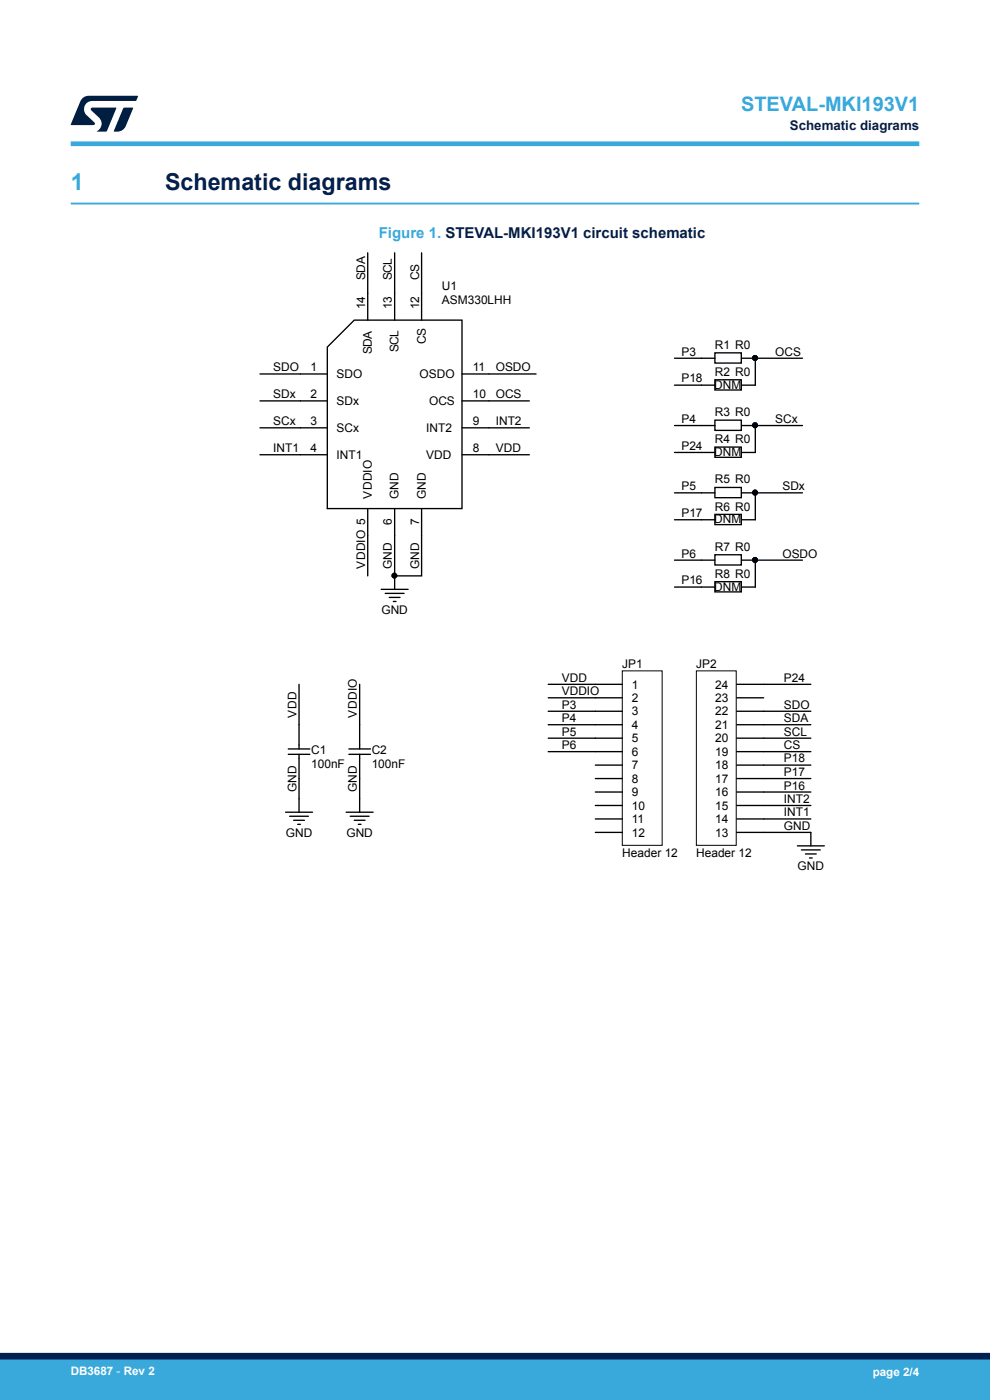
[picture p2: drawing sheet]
<svg xmlns="http://www.w3.org/2000/svg" width="210mm" height="297mm" viewBox="0 0 210 297" stroke-linecap="round" stroke-linejoin="round" font-family="sans-serif">
<path d="M15 43.2h180" fill="none" stroke="#39a9dc" stroke-width=".4"/>
<path d="M80.9 125h5.7M81.7 125.9h4M82.6 126.7h2.3M83.4 127.6h.6M83.7 122.2v2.8M169.1 179.4h5.8M172 176.6v2.8M170 180.3h4M170.9 181.2h2.2M171.7 182h.6" fill="none" stroke="#000" stroke-width=".29"/>
<circle cx="83.7" cy="122.1" r=".51" fill="#000080"/>
<circle cx="83.7" cy="122.1" r=".51" fill="none" stroke="#000080" stroke-width=".21"/>
<g fill="none" stroke="#000" stroke-width=".29">
<path d="M63.7 79.3h5.7M69.4 73.6l5.7-5.7h22.9v40h-28.6zM78 62.2v5.7M83.7 62.2v5.7M89.4 62.2v5.7M98 79.3h5.7M148.8 76h2.8M157.4 76h2.8M63.7 85h5.7M63.7 90.8h5.7M63.7 96.5h5.7M98 85h5.7"/>
<path d="M98 90.8h5.7M98 96.5h5.7M78 107.9v5.7M83.7 107.9v5.7M89.4 107.9v5.7M61.1 158.9h4.6M63.4 153.7v5.2M74 158.9h4.6M76.3 153.7v5.2M60.6 172.3h5.7M61.1 160h4.6M61.4 173.2h4"/>
<path d="M62.3 174h2.3M63.1 174.9h.6M63.4 160v5.2M63.4 169.5v2.8M73.4 172.3h5.7M74 160h4.6M74.3 173.2h4M75.1 174h2.3M76 174.9h.6M76.3 160v5.2M76.3 169.5v2.8"/>
</g>
<circle cx="160.2" cy="75.9" r=".51" fill="#000080"/>
<circle cx="160.2" cy="75.9" r=".51" fill="none" stroke="#000080" stroke-width=".21"/>
<path d="M151.6 74.9h5.6v2.1h-5.6z" fill="none" stroke="#000" stroke-width=".29"/>
<circle cx="160.2" cy="75.9" r=".51" fill="#000080"/>
<circle cx="160.2" cy="75.9" r=".51" fill="none" stroke="#000080" stroke-width=".21"/>
<path d="M148.8 81.7h2.8M148.8 90.3h2.8M151.6 80.6h5.6v2.1h-5.6zM157.4 81.7h2.8M157.4 90.3h2.8" fill="none" stroke="#000" stroke-width=".29"/>
<circle cx="160.2" cy="90.2" r=".51" fill="#000080"/>
<circle cx="160.2" cy="90.2" r=".51" fill="none" stroke="#000080" stroke-width=".21"/>
<path d="M151.6 89.1h5.6v2.2h-5.6z" fill="none" stroke="#000" stroke-width=".29"/>
<circle cx="160.2" cy="90.2" r=".51" fill="#000080"/>
<circle cx="160.2" cy="90.2" r=".51" fill="none" stroke="#000080" stroke-width=".21"/>
<path d="M148.8 96h2.8M151.6 94.8h5.6v2.2h-5.6zM157.4 96h2.8M148.8 104.6h2.8M157.4 104.6h2.8" fill="none" stroke="#000" stroke-width=".29"/>
<circle cx="160.2" cy="104.5" r=".51" fill="#000080"/>
<circle cx="160.2" cy="104.5" r=".51" fill="none" stroke="#000080" stroke-width=".21"/>
<path d="M151.6 103.4h5.6v2.2h-5.6z" fill="none" stroke="#000" stroke-width=".29"/>
<circle cx="160.2" cy="104.5" r=".51" fill="#000080"/>
<circle cx="160.2" cy="104.5" r=".51" fill="none" stroke="#000080" stroke-width=".21"/>
<path d="M148.8 110.3h2.8M148.8 118.8h2.8M151.6 109.1h5.6v2.2h-5.6zM157.4 110.3h2.8M157.4 118.8h2.8" fill="none" stroke="#000" stroke-width=".29"/>
<circle cx="160.2" cy="118.8" r=".51" fill="#000080"/>
<circle cx="160.2" cy="118.8" r=".51" fill="none" stroke="#000080" stroke-width=".21"/>
<path d="M151.6 117.7h5.6v2.2h-5.6z" fill="none" stroke="#000" stroke-width=".29"/>
<circle cx="160.2" cy="118.8" r=".51" fill="#000080"/>
<circle cx="160.2" cy="118.8" r=".51" fill="none" stroke="#000080" stroke-width=".21"/>
<g fill="none" stroke="#000" stroke-width=".29">
<path d="M78 53.6v8.6M83.7 53.6v8.6M89.4 53.6v8.6M55.1 79.3h8.6M103.7 79.3h10M160.2 76v5.7M55.1 96.5h8.6M55.1 90.8h8.6M55.1 85h8.6M103.7 96.5h8.6M103.7 90.8h8.6M103.7 85h8.6"/>
<path d="M78 113.6v8.6M83.7 113.6v8.6h5.7v-8.6M148.8 124.5h2.8M151.6 123.4h5.6v2.2h-5.6zM157.4 124.5h2.8M63.4 145.2v8.5M76.3 145.2v8.5M116.3 145.2h15.7M116.3 148h15.7M116.3 153.7h15.7M116.3 156.6h15.7M116.3 159.5h15.7"/>
<path d="M126.3 150.9h5.7M156.3 145.2h5.7M156.3 148h5.7M156.3 150.9h15.7M156.3 153.7h15.7M156.3 156.6h15.7M156.3 159.5h15.7M63.4 165.2v4.3M76.3 165.2v4.3M126.3 162.3h5.7M126.3 165.2h5.7M126.3 168h5.7"/>
<path d="M126.3 170.9h5.7M126.3 173.7h5.7M126.3 176.6h5.7M156.3 162.3h5.7M156.3 165.2h15.7M156.3 168h15.7M156.3 170.9h15.7M156.3 173.7h15.7M156.3 176.6h15.7"/>
</g>
<g fill="none" stroke="#000" stroke-width=".21">
<path d="M132 142.3h8.5v37h-8.5zM147.7 142.3h8.5v37h-8.5z"/>
<circle cx="83.7" cy="122.1" r=".51"/>
</g>
<circle cx="83.7" cy="122.1" r=".51" fill="#000"/>
<circle cx="160.2" cy="75.9" r=".51" fill="#000080"/>
<circle cx="160.2" cy="75.9" r=".51" fill="none" stroke="#000080" stroke-width=".21"/>
<path d="M160.2 76h10M160.2 90.3v5.7" fill="none" stroke="#000" stroke-width=".29"/>
<circle cx="160.2" cy="75.9" r=".51" fill="#000"/>
<circle cx="160.2" cy="75.9" r=".51" fill="none" stroke="#000" stroke-width=".21"/>
<circle cx="160.2" cy="90.2" r=".51" fill="#000080"/>
<circle cx="160.2" cy="90.2" r=".51" fill="none" stroke="#000080" stroke-width=".21"/>
<path d="M143.1 76h5.7M143.1 90.3h5.7M143.1 81.7h5.7M143.1 96h5.7M160.2 90.3h10M160.2 104.6h10M116.3 150.9h10M162 145.2h10M162 162.3h10" fill="none" stroke="#000" stroke-width=".29"/>
<circle cx="160.2" cy="90.2" r=".51" fill="#000"/>
<circle cx="160.2" cy="90.2" r=".51" fill="none" stroke="#000" stroke-width=".21"/>
<circle cx="160.2" cy="104.5" r=".51" fill="#000080"/>
<circle cx="160.2" cy="104.5" r=".51" fill="none" stroke="#000080" stroke-width=".21"/>
<path d="M143.1 118.8h5.7M143.1 104.6h5.7M143.1 110.3h5.7M160.2 104.6v5.7M160.2 118.8h10M143.1 124.5h5.7" fill="none" stroke="#000" stroke-width=".29"/>
<circle cx="160.2" cy="104.5" r=".51" fill="#000"/>
<circle cx="160.2" cy="104.5" r=".51" fill="none" stroke="#000" stroke-width=".21"/>
<circle cx="160.2" cy="118.8" r=".51" fill="#000080"/>
<circle cx="160.2" cy="118.8" r=".51" fill="none" stroke="#000080" stroke-width=".21"/>
<path d="M160.2 118.8v5.7" fill="none" stroke="#000" stroke-width=".29"/>
<circle cx="160.2" cy="118.8" r=".51" fill="#000"/>
<circle cx="160.2" cy="118.8" r=".51" fill="none" stroke="#000" stroke-width=".21"/>
<path d="M15 30.5h180" fill="none" stroke="#39a9dc" stroke-width="1"/>
<g fill="#001e41">
<path d="M17.6 20.8l1.2-.5 10.5 .1-.5 1h-9.2a1.74 1.74 0 0 0-1.6 1 1.74 1.74 0 0 0 .3 2l1.7 1.6 .1 .2-.1 .3h-5l2.1-5z"/>
<path d="M26.2 22.9h2.1l-1.6 3.9a1.92 1.92 0 0 1-1.8 1.1h-.7l-.1-.1z"/>
<path d="M19.4 22.9l5.2-.1 .1 .1-2.1 5h-2.1a1.85 1.85 0 0 0 .5-2.9l-1.6-1.6-.2-.2z"/>
</g>
<g fill="#39a9dc">
<path d="M0 288.4h210v8.6h-210z" fill-rule="evenodd"/>
<path d="M-.1 288.4h210.2v4.4h-210.2z" fill-rule="evenodd"/>
</g>
<path d="M0 287.7h210" fill="none" stroke="#002052" stroke-width="1.4"/>
<text font-size="4.9" fill="#39a9dc" x="15" y="40.4">1</text>
<text font-size="4.9" fill="#002052" x="35" y="40.4">Schematic diagrams</text>
<text font-size="4.2" fill="#39a9dc" x="157.2" y="23.5">STEVAL-MKI193V1</text>
<text font-size="3.2" fill="#39a9dc" x="80.4" y="50.5">Figure 1. STEVAL-MKI193V1 circuit schematic</text>
<text font-size="2.8" fill="#002052" x="167.5" y="27.5">Schematic diagrams</text>
<g font-size="2.5">
<text x="77.5" y="59.4" transform="rotate(-90 77.5 59.4)">SDA</text>
<text x="83.1" y="59.4" transform="rotate(-90 83.1 59.4)">SCL</text>
<text x="88.9" y="59.4" transform="rotate(-90 88.9 59.4)">CS</text>
<text x="77.5" y="65.6" transform="rotate(-90 77.5 65.6)">14</text>
<text x="83.1" y="65.6" transform="rotate(-90 83.1 65.6)">13</text>
<text x="88.9" y="65.6" transform="rotate(-90 88.9 65.6)">12</text>
<text x="93.7" y="64.5">ASM330LHH</text>
<text x="93.7" y="61.6">U1</text>
<text x="78.9" y="75" transform="rotate(-90 78.9 75)">SDA</text>
<text x="84.5" y="74.6" transform="rotate(-90 84.5 74.6)">SCL</text>
<text x="90.3" y="73" transform="rotate(-90 90.3 73)">CS</text>
<text x="144.5" y="75.5">P3</text>
<text x="151.6" y="74">R1 R0</text>
<text x="164.5" y="75.5">OCS</text>
<text x="58" y="78.8">SDO</text>
<text x="65.8" y="78.8">1</text>
<text x="71.4" y="80.2">SDO</text>
<text x="89" y="80.2">OSDO</text>
<text x="100.3" y="78.8">11</text>
<text x="105.2" y="78.8">OSDO</text>
<text x="144.5" y="81.1">P18</text>
<text x="151.5" y="82.5">DNM</text>
<text x="151.6" y="79.7">R2 R0</text>
<text x="58" y="84.4">SDx</text>
<text x="65.8" y="84.4">2</text>
<text x="71.4" y="86">SDx</text>
<text x="91" y="86">OCS</text>
<text x="100.3" y="84.4">10</text>
<text x="105.2" y="84.4">OCS</text>
<text x="144.5" y="89.7">P4</text>
<text x="151.6" y="88.3">R3 R0</text>
<text x="164.5" y="89.7">SCx</text>
<text x="58" y="96">INT1</text>
<text x="58" y="90.2">SCx</text>
<text x="65.8" y="90.2">3</text>
<text x="65.8" y="96">4</text>
<text x="71.4" y="91.6">SCx</text>
<text x="90.4" y="91.6">INT2</text>
<text x="100.3" y="96">8</text>
<text x="100.3" y="90.2">9</text>
<text x="105.2" y="90.2">INT2</text>
<text x="105.2" y="96">VDD</text>
<text x="144.5" y="95.5">P24</text>
<text x="151.6" y="94">R4 R0</text>
<text x="71.4" y="97.4">INT1</text>
<text x="90.4" y="97.4">VDD</text>
<text x="151.5" y="96.8">DNM</text>
<text x="78.9" y="105.9" transform="rotate(-90 78.9 105.9)">VDDIO</text>
<text x="84.5" y="105.9" transform="rotate(-90 84.5 105.9)">GND</text>
<text x="90.3" y="105.9" transform="rotate(-90 90.3 105.9)">GND</text>
<text x="144.5" y="104">P5</text>
<text x="151.6" y="102.5">R5 R0</text>
<text x="166" y="104">SDx</text>
<text x="83.1" y="111.4" transform="rotate(-90 83.1 111.4)">6</text>
<text x="88.9" y="111.4" transform="rotate(-90 88.9 111.4)">7</text>
<text x="144.5" y="109.7">P17</text>
<text x="151.5" y="111">DNM</text>
<text x="151.6" y="108.3">R6 R0</text>
<text x="144.5" y="118.3">P6</text>
<text x="151.6" y="116.9">R7 R0</text>
<text x="166" y="118.3">OSDO</text>
<text x="77.5" y="120.7" transform="rotate(-90 77.5 120.7)">VDDIO 5</text>
<text x="83.1" y="120.7" transform="rotate(-90 83.1 120.7)">GND</text>
<text x="88.9" y="120.7" transform="rotate(-90 88.9 120.7)">GND</text>
<text x="144.5" y="124">P16</text>
<text x="151.5" y="125.4">DNM</text>
<text x="151.6" y="122.5">R8 R0</text>
<text x="80.9" y="130.2">GND</text>
<text x="132" y="141.7">JP1</text>
<text x="147.7" y="141.7">JP2</text>
<text x="119.2" y="144.7">VDD</text>
<text x="119.2" y="147.5">VDDIO</text>
<text x="134" y="146.1">1</text>
<text x="134" y="148.9">2</text>
<text x="151.7" y="146.1">24</text>
<text x="151.7" y="148.9">23</text>
<text x="166.3" y="144.7">P24</text>
<text x="62.9" y="152.3" transform="rotate(-90 62.9 152.3)">VDD</text>
<text x="75.7" y="152.3" transform="rotate(-90 75.7 152.3)">VDDIO</text>
<text x="119.2" y="150.3">P3</text>
<text x="119.2" y="153.2">P4</text>
<text x="134" y="151.7">3</text>
<text x="134" y="154.6">4</text>
<text x="151.7" y="151.7">22</text>
<text x="151.7" y="154.6">21</text>
<text x="166.3" y="153.2">SDA</text>
<text x="166.3" y="150.3">SDO</text>
<text x="66" y="160">C1</text>
<text x="78.8" y="160">C2</text>
<text x="119.2" y="156.1">P5</text>
<text x="119.2" y="158.9">P6</text>
<text x="134" y="157.5">5</text>
<text x="134" y="160.3">6</text>
<text x="151.7" y="157.5">20</text>
<text x="151.7" y="160.3">19</text>
<text x="166.3" y="161.7">P18</text>
<text x="166.3" y="158.9">CS</text>
<text x="166.3" y="156.1">SCL</text>
<text x="66" y="162.9">100nF</text>
<text x="78.8" y="162.9">100nF</text>
<text x="134" y="163.2">7</text>
<text x="134" y="166.1">8</text>
<text x="151.7" y="163.2">18</text>
<text x="151.7" y="166.1">17</text>
<text x="166.3" y="167.5">P16</text>
<text x="166.3" y="164.6">P17</text>
<text x="62.9" y="168" transform="rotate(-90 62.9 168)">GND</text>
<text x="75.7" y="168" transform="rotate(-90 75.7 168)">GND</text>
<text x="134" y="168.9">9</text>
<text x="134" y="171.7">10</text>
<text x="151.7" y="168.9">16</text>
<text x="151.7" y="171.7">15</text>
<text x="166.3" y="173.2">INT1</text>
<text x="166.3" y="170.3">INT2</text>
<text x="60.6" y="177.5">GND</text>
<text x="73.5" y="177.5">GND</text>
<text x="134" y="174.6">11</text>
<text x="134" y="177.5">12</text>
<text x="151.7" y="174.6">14</text>
<text x="151.7" y="177.5">13</text>
<text x="166.3" y="176">GND</text>
<text x="132" y="181.7">Header 12</text>
<text x="147.7" y="181.7">Header 12</text>
<text x="169.2" y="184.6">GND</text>
</g>
<g font-size="2.5" fill="#fff">
<text x="15" y="291.6">DB3687 - Rev 2</text>
<text x="185.1" y="291.9">page 2/4</text>
</g>
</svg>
